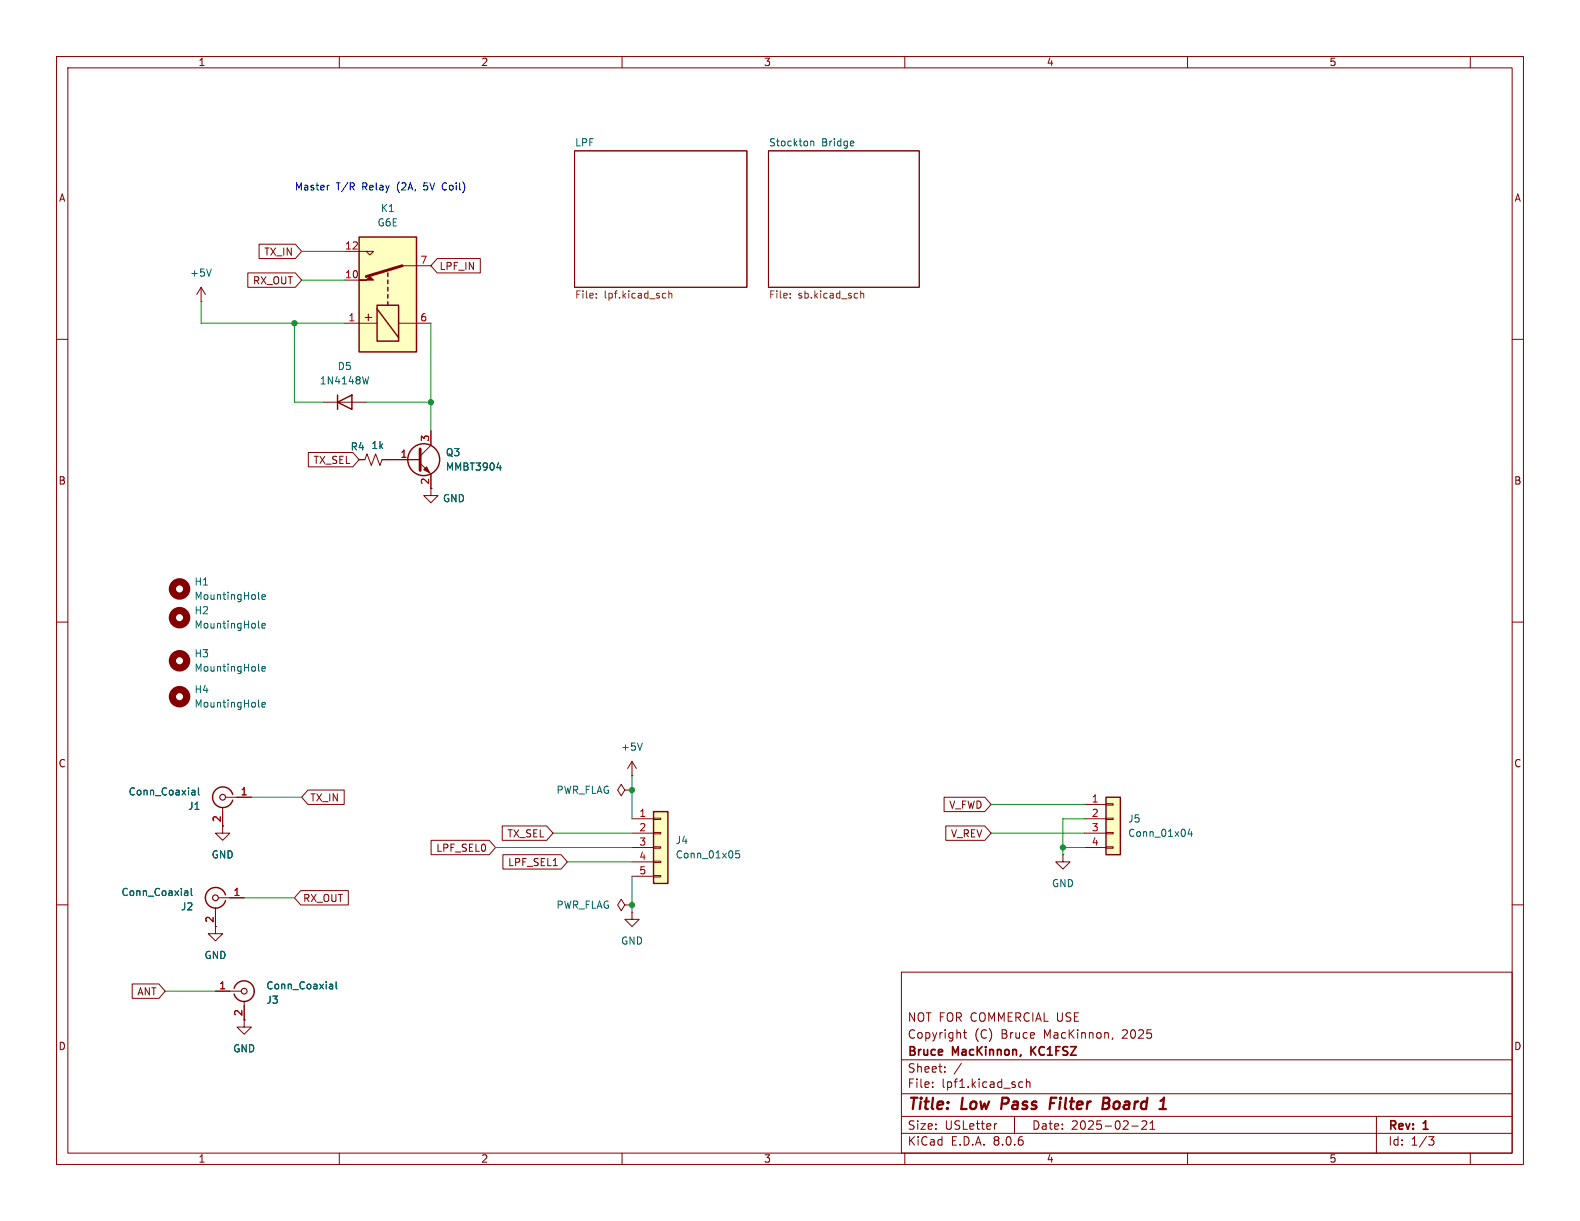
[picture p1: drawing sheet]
<svg xmlns="http://www.w3.org/2000/svg" width="279mm" height="216mm" viewBox="0 0 279 216" stroke-linecap="round" stroke-linejoin="round" font-family="sans-serif">
<g fill="none" stroke="#840000" stroke-width=".18">
<path d="M10 10h259.4v195.9h-259.4zM12 12h255.4v191.9h-255.4zM60 10v2M110 10v2M160 10v2M210 10v2M260 10v2M101.6 26.7h30.5v24.1h-30.5zM135.9 26.7h26.7v24.1h-26.7zM10 60h2M267.4 60h2M63.5 81.3h1l.4-1 .8 2 .7-2 .8 2 .4-1h1"/>
<path d="M10 110h2M267.4 110h2M110.5 139.7l-.6-1-.7 1 .7 1 .6-1h1.3M111.8 139.7h.1M10 160h2M39.4 142.7v3.4M39.9 141h4.5M267.4 160h2M38.1 163.8v1.3h1.3l-1.3 1.3-1.3-1.3h1.3M38.1 175.3h4.6M43.2 177v3.3M159.4 171.9h108v32h-108z"/>
<path d="M159.4 197.4h108M159.4 193.4h108M159.4 187.4h108M164.9 192.1v.2M164.9 191.4v.1M167.1 189.4v.2M167.1 188.7v.1M170 188l-1.3 1.9M170.4 182.6h.5M170.6 182.1v1.3l.3 .2M176.3 198.7l-.3 .1M179.4 197.4v3"/>
<path d="M180.3 192.2h.6M180.3 191.4h.6M181.5 191.4l.2-.1 .4 .1v.9M181.5 190.8v1.5M196.8 183.5l-.2 .3M200.1 199.1h1.2M201.9 198.3l.6-.1 .2 .1 .1 .3-.9 1.1h.9M203.4 199.7h.8M203.4 198.6l.4-.4v1.5M243.4 197.4v6.5M60 203.9v2M110 203.9v2"/>
<path d="M159.4 200.4h108M160 203.9v2M210 203.9v2M252.6 201h1l-.5 .6 .4 .1 .1 .5-.3 .3h-.4M260 203.9v2"/>
</g>
<path d="M177.3 194.1l-.3 2M185.7 195.1h.7M186.8 194.1h-.9l-.3 2M195.1 195.1h.6M195.2 194.1h.7a.49 .49 0 0 1 .3 .5 .49 .49 0 0 1-.5 .5M195.7 195.1l.3 .1a.58 .58 0 0 1-.3 .9h-.8" fill="none" stroke="#840000" stroke-width=".4"/>
<path d="M182.3 185.1v1.5M183.2 185.1l-.9 .8" fill="none" stroke="#840000" stroke-width=".3"/>
<path d="M105.4 52.6v.1M105.4 51.9v.1M117.4 51.9h.3M117.7 52.6l-.3 .1M118.3 52l.2-.1h.3v.8M118.3 51.4v1.3M139.7 52.6v.1M139.7 51.9v.1M152.2 52l.2-.1h.3v.8M152.2 51.4v1.3" fill="none" stroke="#725600" stroke-width=".18"/>
<g fill="none" stroke="#006464" stroke-width=".18">
<path d="M143.4 24.9v.9M143.4 25.1l.1-.2 .4 .1v.8M150.9 25l.1 .3-.6 .1M45.7 118.5l.2 .2M45.7 105.8l.2 .2M45.7 110.9l.2 .2M46.3 118.3l.6-.2v-.2l-.4-.1-.2 .2 .1 .6h.5M46.3 105.6l.6-.2v-.2l-.4-.1-.2 .2 .1 .6h.5M46.3 110.6l.6-.1v-.2l-.4-.1-.2 .2 .1 .6h.5M34.1 139.7l.3 .1 .1 .8M35.1 139.3v1.1l.2 .2M45.7 124.9l.2 .1"/>
<path d="M46.3 124.6l.6-.1v-.2l-.4-.1-.2 .2 .1 .6h.5M34.5 140.5l-.4 .1M34.5 140l-.4 .1M58.4 174h.3l.1 .2v.7M58.8 174.8l-.4 .1M58.8 174.3l-.4 .1M59.4 173.6v1.1l.2 .2"/>
</g>
<path d="M41.1 140.5a1.81 1.81 0 0 0-2.7-1 1.81 1.81 0 0 0 0 3 1.81 1.81 0 0 0 2.7-1M41.4 174.8a1.81 1.81 0 0 1 2.8-1 1.81 1.81 0 0 1 0 2.9 1.81 1.81 0 0 1-2.8-.9" fill="none" stroke="#840000" stroke-width=".25"/>
<g fill="none" stroke="#840000" stroke-width=".2">
<circle cx="39.4" cy="141" r=".51"/>
<circle cx="43.2" cy="175.3" r=".51"/>
</g>
<g fill="none" stroke="#840000" stroke-width="1.3">
<circle cx="31.7" cy="104.1" r="1.27"/>
<circle cx="31.7" cy="116.8" r="1.27"/>
<circle cx="31.7" cy="109.2" r="1.27"/>
<circle cx="31.7" cy="123.2" r="1.27"/>
</g>
<path d="M115.6 143.5h2.5v12.7h-2.5z" fill="#ffffc2"/>
<g fill="none" stroke="#840000" stroke-width=".18">
<path d="M35.6 53.3h.1M35.6 50.8l-.8 1.3M35.6 50.8v2.5M35.6 50.8l.7 1.3M111.8 144.8h3.8M111.8 147.3h3.8M111.8 149.9h3.8M111.8 152.4h3.8M111.8 154.9h3.8M115.6 154.8h1.2v.3h-1.2zM115.6 152.3h1.2v.2h-1.2zM115.6 149.7h1.2v.3h-1.2z"/>
<path d="M115.6 147.2h1.2v.2h-1.2zM115.6 144.7h1.2v.2h-1.2zM188 151.1v1.3h1.2l-1.2 1.3-1.3-1.3h1.3M188 151.1h.1"/>
</g>
<path d="M115.6 143.5h2.5v12.7h-2.5z" fill="none" stroke="#840000" stroke-width=".25"/>
<path d="M37.4 47.6l-.4 1.2M130.7 150.4h-.6v.6l.2-.1 .4 .1 .1 .2-.1 .4-.1 .1-.5-.1" fill="none" stroke="#006464" stroke-width=".18"/>
<path d="M195.6 141h2.5v10.1h-2.5z" fill="#ffffc2"/>
<path d="M191.8 142.2h3.8M191.8 144.8h3.8M191.8 147.3h3.8M191.8 149.9h3.8M195.6 149.7h1.2v.3h-1.2zM195.6 147.2h1.2v.2h-1.2zM195.6 144.7h1.2v.2h-1.2zM195.6 142.1h1.2v.3h-1.2z" fill="none" stroke="#840000" stroke-width=".18"/>
<path d="M195.6 141h2.5v10.1h-2.5z" fill="none" stroke="#840000" stroke-width=".25"/>
<path d="M210.4 146.6l-.3 .9h.8M210.7 147.1v.8" fill="none" stroke="#006464" stroke-width=".18"/>
<path d="M63.5 41.9h10.2v20.3h-10.2z" fill="#ffffc2"/>
<g fill="none" stroke="#840000" stroke-width=".18">
<path d="M43.8 48.3h8.4l1.1 1.2-1.1 1.3h-8.4zM45.8 43.2h6.4l1.1 1.3-1.1 1.2h-6.4zM61 44.5h5l-.6 .6-.6-.6M61 57.2h5.7M61 49.5h2.5M70.5 57.2h5.7M71.1 47h5.1M77.3 45.7h7.6v2.6h-7.6l-1.1-1.3zM57.1 71.1h7.7M76.2 76.2v2.5l-1.9 1.9M54.5 80h7.9l1.1 1.3-1.1 1.3h-7.9zM63.5 81.3h1"/>
<path d="M67.6 81.3h6.7M74.3 81.9l1.9 1.9v3.8h1.3l-1.3 1.3-1.3-1.3h1.3M54.5 139.7h6.4v2.5h-6.4l-1.2-1.2zM111.8 137.2h.1M111.8 134.6l-.8 1.3M111.8 134.6v2.6M111.8 134.6l.7 1.3M38.6 158.8h4.6M39.4 143.5v3.8h1.2l-1.2 1.3-1.3-1.3h1.3M41.9 141h2.5M53.2 157.5h8.4v2.5h-8.4l-1.1-1.2zM76.2 148.6h10.3l1.1 1.3-1.1 1.2h-10.3z"/>
<path d="M88.8 146h7.9l1.1 1.3-1.1 1.3h-7.9zM88.9 151.1h10.3l1.1 1.3-1.1 1.3h-10.3zM166.9 141h7.2l1.2 1.2-1.2 1.3h-7.2zM167.3 146h6.8l1.2 1.3-1.2 1.3h-6.8zM23.4 174h4.7l1.1 1.3-1.1 1.2h-4.7zM38.1 160.5v3.3M38.1 175.3h2.5M43.2 177.8v3.8h-1.3l1.3 1.3 1.2-1.3h-1.2M110.5 160l-.6-1-.7 1 .7 1 .6-1h1.3M111.8 161.3v1.3h1.2l-1.2 1.2-1.3-1.2h1.3M111.8 161.3h.1M111.8 160h.1"/>
</g>
<g fill="none" stroke="#840000" stroke-width=".25">
<path d="M63.5 41.9h10.2v20.3h-10.2zM66.7 54h3.8v6.3h-3.8zM66.7 54.6l3.8 5.1M68.6 48.3v.6M68.6 49.5v.7M68.6 50.8v.6M68.6 52.1v.6M68.6 53.3v.7M59.7 71.1l2.5-1.2v2.5zM59.7 69.9v2.5M39.9 158.2a1.81 1.81 0 0 0-2.8-.9 1.81 1.81 0 0 0 0 2.9 1.81 1.81 0 0 0 2.8-.9"/>
<circle cx="74.9" cy="81.3" r="2.82"/>
</g>
<path d="M71.1 47l-6.3 1.9M74.3 79.4v3.8" fill="none" stroke="#840000" stroke-width=".51"/>
<g fill="#840000" stroke="#840000" stroke-width=".18">
<path d="M63.5 49.5h1.3l.6-.6 .6 .6z"/>
<path d="M74.9 83.1l.5-.5 .5 1z"/>
</g>
<g fill="none" stroke="#006464" stroke-width=".18">
<path d="M65.2 66.6l-.3 1.3M87.9 82.7h.7M88.5 82.3v.8M34.1 139.7l.3 .1 .1 .8M35.1 139.3v1.1l.2 .2M113.6 131.4l-.4 1.3M32.8 157.5l.4 .1v.8M33.2 158.3l-.4 .1M33.2 157.8l-.4 .1M33.8 157.1v1.1l.2 .2M34.5 140.5l-.4 .1M34.5 140l-.4 .1"/>
<path d="M58.4 174h.3l.1 .2v.7M58.8 174.8l-.4 .1M58.8 174.3l-.4 .1M59.4 173.6v1.1l.2 .2"/>
</g>
<circle cx="38.1" cy="158.8" r=".51" fill="none" stroke="#840000" stroke-width=".2"/>
<path d="M58.2 32.8h-.2M78.4 32.4l-.2 .5 .2 .6" fill="none" stroke="#0000c2" stroke-width=".18"/>
<g fill="none" stroke="#009600" stroke-width=".18">
<path d="M35.6 53.3v3.9h25.4M52.1 57.2v13.9h5M53.3 49.5h7.7M53.3 44.5h7.7M76.2 57.2v19M64.8 71.1h11.4M111.8 137.2v7.6M43.2 158.8h8.9M44.4 141h8.9M87.6 149.9h24.2M97.8 147.3h14M100.3 152.4h11.5"/>
<path d="M111.8 154.9v6.4M175.3 147.3h16.5M175.3 142.2h16.5M188 149.9h3.8M191.8 144.8h-3.8v6.3M29.2 175.3h8.9"/>
</g>
<g fill="#009600" stroke="#009600" stroke-width=".18">
<circle cx="52.1" cy="57.2" r=".46"/>
<circle cx="76.2" cy="71.1" r=".46"/>
<circle cx="111.8" cy="139.7" r=".46"/>
<circle cx="111.8" cy="160" r=".46"/>
<circle cx="188" cy="149.9" r=".46"/>
</g>
<g font-size="2.8" fill="#840000">
<text x="160.4" y="196.8">Title:</text>
<text x="170.1" y="196.8">Low</text>
<text x="177.9" y="196.8">Pass</text>
<text x="187.3" y="196.8">Filter</text>
<text x="197.4" y="196.8">Board</text>
</g>
<g font-size="2.1" fill="#840000">
<text x="66.1" y="57.2" transform="rotate(-90 66.1 57.2)">+</text>
<text x="160.4" y="183.9">Copyright</text>
<text x="160.4" y="180.9">NOT FOR COMMERCIAL USE</text>
<text x="172.3" y="183.9">(C)</text>
<text x="177.1" y="183.9">Bruce</text>
<text x="184.7" y="183.9">MacKinnon,</text>
<text x="198.7" y="183.9">2025</text>
<text x="160.4" y="189.9">Sheet:</text>
<text x="160.4" y="187.1">Bruce</text>
<text x="168.5" y="187.1">MacKinnon,</text>
<text x="183" y="187.1">KC1FSZ</text>
<text x="160.4" y="192.6">File:</text>
<text x="166.5" y="192.6">lpf1.kicad_sch</text>
<text x="160.4" y="202.8">KiCad</text>
<text x="160.4" y="200">Size:</text>
<text x="167.1" y="200">USLetter</text>
<text x="168.1" y="202.8">E.D.A.</text>
<text x="175.7" y="202.8">8.0.6</text>
<text x="182.4" y="200">Date:</text>
<text x="189.4" y="200">2025-02-21</text>
<text x="245.4" y="200.2">Rev:</text>
<text x="245.4" y="202.8">Id:</text>
<text x="249.5" y="202.8">1/3</text>
<text x="251.8" y="200.2">1</text>
</g>
<g font-size="1.8" fill="#840000">
<text x="35" y="11.9">1</text>
<text x="85" y="11.9">2</text>
<text x="135" y="11.9">3</text>
<text x="185" y="11.9">4</text>
<text x="235" y="11.9">5</text>
<text x="10.3" y="35.9">A</text>
<text x="267.7" y="35.9">A</text>
<text x="46.6" y="45.4">TX_IN</text>
<text x="77.6" y="47.9">LPF_IN</text>
<text x="44.6" y="50.5">RX_OUT</text>
<text x="55.3" y="82.2">TX_SEL</text>
<text x="10.3" y="85.9">B</text>
<text x="75.9" y="85.8" transform="rotate(-90 75.9 85.8)">2</text>
<text x="267.7" y="85.9">B</text>
<text x="10.3" y="135.9">C</text>
<text x="267.7" y="135.9">C</text>
<text x="54.8" y="141.9">TX_IN</text>
<text x="167.8" y="143.2">V_FWD</text>
<text x="89.6" y="148.3">TX_SEL</text>
<text x="168.1" y="148.3">V_REV</text>
<text x="77" y="150.8">LPF_SEL0</text>
<text x="89.7" y="153.4">LPF_SEL1</text>
<text x="53.5" y="159.7">RX_OUT</text>
<text x="37.8" y="163.3" transform="rotate(-90 37.8 163.3)">2</text>
<text x="24.2" y="176.2">ANT</text>
<text x="10.3" y="185.9">D</text>
<text x="267.7" y="185.9">D</text>
<text x="35" y="205.8">1</text>
<text x="85" y="205.8">2</text>
<text x="135" y="205.8">3</text>
<text x="185" y="205.8">4</text>
<text x="235" y="205.8">5</text>
</g>
<g font-size="1.8" fill="#006464">
<text x="101.6" y="26">LPF</text>
<text x="135.9" y="26">Stockton</text>
<text x="145.3" y="26">Bridge</text>
<text x="66.7" y="40.2">G6E</text>
<text x="67.2" y="37.7">K1</text>
<text x="33.5" y="49.1">+5V</text>
<text x="59.6" y="65.6">D5</text>
<text x="56.4" y="68.2">1N4148W</text>
<text x="61.9" y="79.9">R4</text>
<text x="65.6" y="79.6">1k</text>
<text x="78.7" y="80.9">Q3</text>
<text x="78.7" y="83.4">MMBT3904</text>
<text x="78.2" y="89">GND</text>
<text x="34.3" y="103.7">H1</text>
<text x="34.3" y="106.3">MountingHole</text>
<text x="34.3" y="108.8">H2</text>
<text x="34.3" y="111.4">MountingHole</text>
<text x="34.3" y="116.4">H3</text>
<text x="34.3" y="119">MountingHole</text>
<text x="34.3" y="122.8">H4</text>
<text x="34.3" y="125.3">MountingHole</text>
<text x="109.7" y="132.9">+5V</text>
<text x="22.6" y="140.9">Conn_Coaxial</text>
<text x="33.2" y="143.4">J1</text>
<text x="98.3" y="140.6">PWR_FLAG</text>
<text x="119.4" y="149.5">J4</text>
<text x="199.4" y="145.6">J5</text>
<text x="199.4" y="148.2">Conn_01x04</text>
<text x="37.3" y="152">GND</text>
<text x="119.4" y="152">Conn_01x05</text>
<text x="21.4" y="158.6">Conn_Coaxial</text>
<text x="31.9" y="161.2">J2</text>
<text x="98.3" y="160.9">PWR_FLAG</text>
<text x="185.9" y="157.1">GND</text>
<text x="109.7" y="167.2">GND</text>
<text x="36.1" y="169.8">GND</text>
<text x="47" y="177.7">J3</text>
<text x="47" y="175.1">Conn_Coaxial</text>
<text x="41.1" y="186.3">GND</text>
</g>
<g font-size="1.8" fill="#0000c2">
<text x="52" y="33.9">Master</text>
<text x="59.4" y="33.9">T/R</text>
<text x="64.2" y="33.9">Relay</text>
<text x="70.5" y="33.9">(2A,</text>
<text x="75.4" y="33.9">5V</text>
<text x="78.9" y="33.9">Coil)</text>
</g>
<g font-size="1.8" fill="#a90000">
<text x="60.9" y="44.2">12</text>
<text x="74.2" y="46.7">7</text>
<text x="60.9" y="49.3">10</text>
<text x="61.5" y="56.9">1</text>
<text x="74.2" y="56.9">6</text>
<text x="70.7" y="81">1</text>
<text x="75.9" y="78.2" transform="rotate(-90 75.9 78.2)">3</text>
<text x="42.5" y="140.7">1</text>
<text x="193" y="142">1</text>
<text x="39.1" y="145.5" transform="rotate(-90 39.1 145.5)">2</text>
<text x="113" y="144.5">1</text>
<text x="113" y="147.1">2</text>
<text x="113" y="149.6">3</text>
<text x="193" y="144.5">2</text>
<text x="193" y="147.1">3</text>
<text x="193" y="149.6">4</text>
<text x="113" y="152.1">4</text>
<text x="113" y="154.7">5</text>
<text x="41.2" y="158.5">1</text>
<text x="38.7" y="175">1</text>
<text x="42.9" y="179.8" transform="rotate(-90 42.9 179.8)">2</text>
</g>
<g font-size="1.8" fill="#725600">
<text x="101.6" y="53.1">File:</text>
<text x="106.8" y="53.1">lpf.kicad_sch</text>
<text x="135.9" y="53.1">File:</text>
<text x="141.1" y="53.1">sb.kicad_sch</text>
</g>
</svg>
